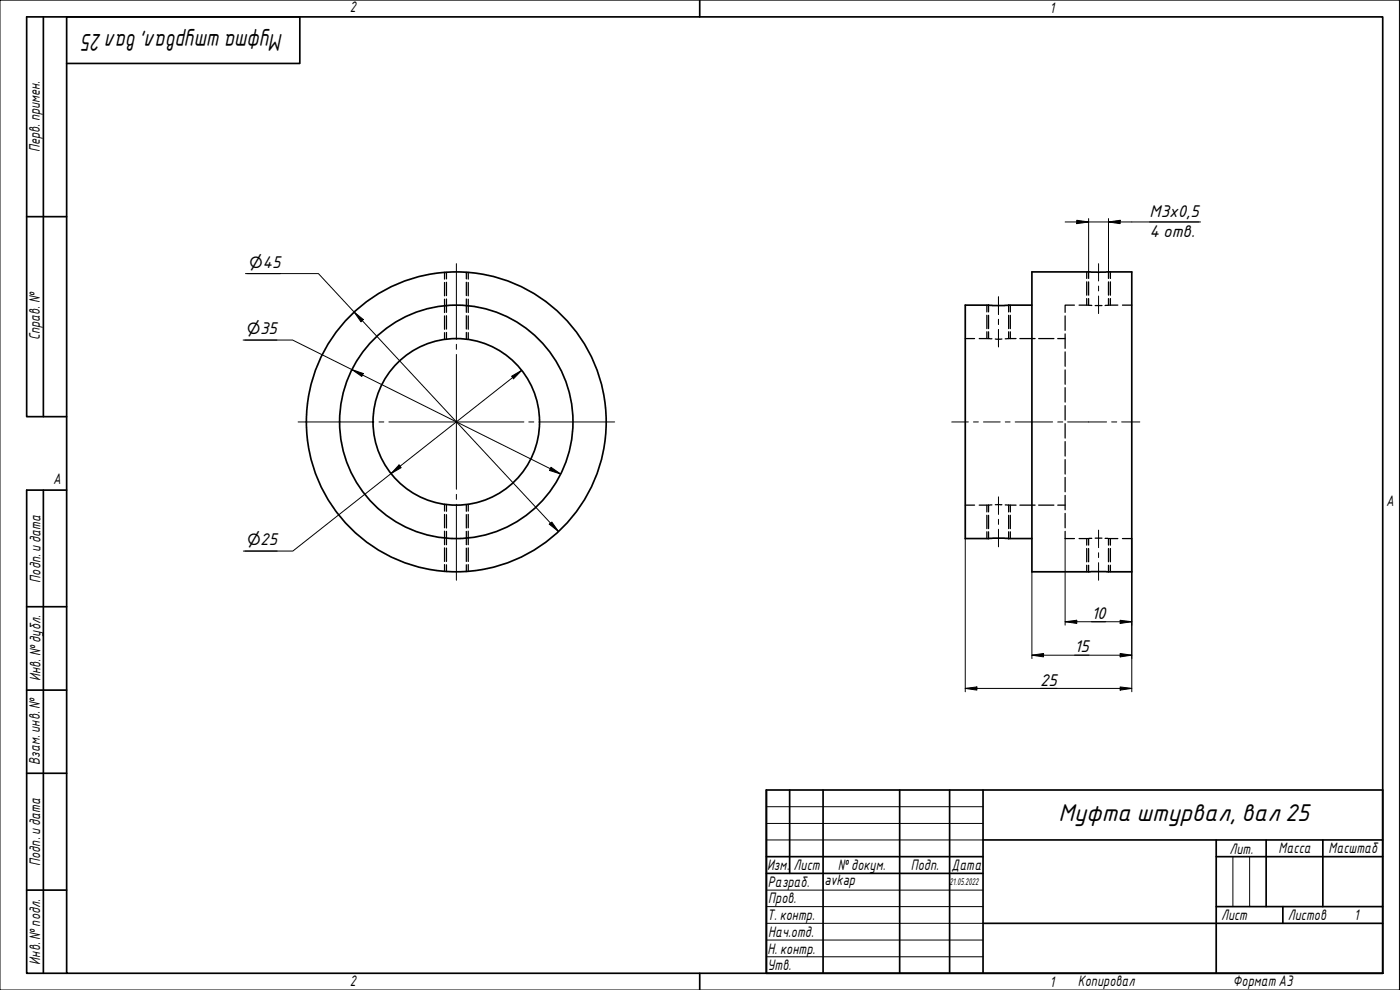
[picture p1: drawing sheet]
<svg xmlns="http://www.w3.org/2000/svg" width="420mm" height="297mm" viewBox="0 0 420 297" stroke-linecap="round" stroke-linejoin="round" font-family="sans-serif">
<g fill="none" stroke="#000" stroke-width=".51">
<path d="M309.7 91.6h-20v70h20M309.7 81.6h30v90h-30z"/>
<circle cx="136.9" cy="126.6" r="25"/>
<circle cx="136.9" cy="126.6" r="35"/>
<circle cx="136.9" cy="126.6" r="45"/>
</g>
<g fill="none" stroke="#000" stroke-width=".38">
<path d="M133.4 81.7v2M133.4 84.8v4M133.4 89.8v4M133.4 94.8v4M133.4 99.8v2M134 81.7v2M134 84.7v4M134 89.7v4M134 94.7v4M134 99.7v2.1M140 81.7v2M140 84.7v4"/>
<path d="M140 89.7v4M140 94.7v4M140 99.7v2.1M140.5 81.7v2M140.5 84.8v4M140.5 89.8v4M140.5 94.8v4M140.5 99.8v2M296.2 91.6v2M296.2 94.6v4M296.2 99.6v2M296.7 91.6v2"/>
<path d="M296.7 94.6v4M296.7 99.6v2M302.7 91.6v2M302.7 94.6v4M302.7 99.6v2M303.2 91.6v2M303.2 94.6v4M303.2 99.6v2M319.7 94.8v4.3M322.5 91.6h-2.8v2.1M323.8 91.6h2.9M326.1 81.6v2"/>
<path d="M326.1 84.6v4M326.1 89.6v2M326.7 91.6l1 .1M326.7 81.6v2M326.7 84.6v4M326.7 89.6v2M328.7 91.7h2M332.7 91.6l-1 .1M332.7 81.6v2M332.7 84.6v4M332.7 89.6v2M332.7 91.6h2.8"/>
<path d="M333.2 81.6v2M333.2 84.6v4M333.2 89.6v2M336.9 91.6h2.8M289.7 101.6h2.8M293.9 101.6h2.8M296.7 101.6h1M298.7 101.7h2M302.7 101.6h-1M302.7 101.6h2.2M306.1 101.6h4.5M311.7 101.6h4.6"/>
<path d="M317.4 101.6h2.3M319.7 100.2v4.3M319.7 105.6v4.3M319.7 111v4.3M319.7 116.3v4.3M319.7 121.7v4.3M319.7 127.1v4.3M319.7 132.5v4.3M319.7 137.9v4.3M133.4 151.3v2M133.4 154.4v4M133.4 159.4v4"/>
<path d="M134 151.4v2M134 154.4v4M134 159.4v4M140 151.4v2M140 154.4v4M140 159.4v4M140.5 151.3v2M140.5 154.4v4M140.5 159.4v4M289.7 151.6h2.8M293.9 151.6h2.8M296.2 151.6v2"/>
<path d="M296.2 154.6v4M296.2 159.6v2M296.7 151.6v2M296.7 154.6v4M296.7 159.6v2M297.7 151.5l-1 .1M298.7 151.4h2M301.7 151.5l1 .1M302.7 151.6v2M302.7 154.6v4M302.7 159.6v2M302.7 151.6h2.2"/>
<path d="M303.2 151.6v2M303.2 154.6v4M303.2 159.6v2M306.1 151.6h4.5M311.7 151.6h4.6M317.4 151.6h2.3M319.7 143.2v4.4M319.7 148.6v4.4M319.7 154v4.4M319.7 159.4v2.2h2.8M133.4 164.4v4.1M133.4 169.4v2"/>
<path d="M134 164.5v4M134 169.5v2M140 164.5v4M140 169.5v2M140.5 164.4v4.1M140.5 169.4v2M323.8 161.6h2.9M326.1 161.6v2M326.1 164.6v4M326.1 169.6v2M326.7 161.6v2M326.7 164.6v4"/>
<path d="M326.7 169.6v2M327.7 161.5l-1 .1M328.7 161.5h2M331.7 161.5l1 .1M332.7 161.6v2M332.7 164.6v4M332.7 169.6v2M332.7 161.6h2.8M333.2 161.6v2M333.2 164.6v4M333.2 169.6v2M336.9 161.6h2.8"/>
</g>
<path d="M20 5.1h395v286.9h-395zM210 0v5.1M210 292v5" fill="none" stroke="#000" stroke-width=".51"/>
<path d="M0 0h420v297h-420z" fill="none" stroke="#000" stroke-width=".3"/>
<g fill="none" stroke="#000" stroke-width=".51">
<path d="M230 237h185v55h-185zM237 237v25.1M247 237v55M270 237v55M285 237v55M295 237v55M230 257h65M295 252h120M365 257h50M365 252v40M380 252v20M397 252v20"/>
<path d="M230 262.1h65M295 277h120M365 272h50M385 272v5"/>
</g>
<path d="M230 242h65M230 247.1h65M230 252h65M370 257v15M375 257v15M230 267.1h65M230 272h65M230 277h65M230 282.1h65M230 287.1h65" fill="none" stroke="#000" stroke-width=".3"/>
<path d="M13 5.1v119.9M20 19h70v-13.9h-82v119.9h12M8 65h12M13 147.1v144.9M20 147.1h-12v144.9h12M8 182h12M8 207.1h12M8 232h12M8 267.1h12" fill="none" stroke="#000" stroke-width=".51"/>
<path d="M137 79.1v22.7M137 103.3v1.5M137 106.3v40.5M89.5 126.6h22.7M113.7 126.6h1.5M116.7 126.6h40.5M158.7 126.6h1.5M161.7 126.6h22.8M137 148.3v1.5M137 151.3v22.8" fill="none" stroke="#000" stroke-width=".3"/>
<g fill="none" stroke="#000" stroke-width=".3">
<path d="M329.7 79.1v5.2M299.7 89.1v5.2M299.7 95.8v1.5M299.7 98.9v5.2M329.7 85.8v1.5M329.7 88.8v5.3M285.6 126.6h5M292.2 126.6h1.4M295.1 126.6h5.1M301.7 126.6h1.4M304.7 126.6h11.2M317.4 126.6h1.6"/>
<path d="M320.4 126.6h11.7M333.6 126.6h1.6M336.6 126.6h5.5M299.7 149.1v5.3M299.7 155.8v1.5M299.7 158.8v5.3M329.7 159.1v5.2M329.7 165.8v1.5M329.7 168.8v5.3"/>
</g>
<g fill="none" stroke="#000" stroke-width=".3">
<path d="M319.7 66.6h40.6M323.2 66.1l3.5 .5-3.5 .5zM326.7 65.6v16M332.7 66.6l3.5-.5v1zM332.7 65.6v16M73.7 82.1h21.9l72 77.4M74.2 82.1h10M106.3 93.6l2.7 2.3-.7 .7zM73 102h14.8l80.5 40.2M73.5 102h9.6M105.7 110.9l3.3 1.2-.4 .9zM153.5 112.9l3.1-1.8-2.5 2.6z"/>
<path d="M156.6 111.1l-68.7 54.2h-14.9M119.8 139.5l.6 .8-3.1 1.8zM164.8 157.3l.8-.7 2 2.9zM165.4 140.2l2.9 2-3.4-1.1zM73.5 165.3h9.7M289.7 161.6v46M309.7 171.6v26M319.7 161.6v26M339.7 161.6v46M309.7 196.6l3.5-.5v1zM309.7 196.6h30M319.7 186.5l3.5-.4v1z"/>
<path d="M319.7 186.5h20M336.2 186.1l3.5 .4-3.5 .6zM336.2 196.1l3.5 .5-3.5 .5zM289.7 206.6l3.5-.5v1zM289.7 206.6h50M336.2 206.1l3.5 .5-3.5 .5z"/>
</g>
<g fill="#000">
<path d="M323.2 66.1l3.5 .5-3.5 .5z" fill-rule="evenodd"/>
<path d="M332.7 66.6l3.5-.5v1z" fill-rule="evenodd"/>
<path d="M106.3 93.6l2.7 2.3-.7 .7z" fill-rule="evenodd"/>
<path d="M105.7 110.9l3.3 1.2-.4 .9z" fill-rule="evenodd"/>
<path d="M153.5 112.9l3.1-1.8-2.5 2.6z" fill-rule="evenodd"/>
<path d="M119.8 139.5l.6 .8-3.1 1.8z" fill-rule="evenodd"/>
<path d="M164.8 157.3l.8-.7 2 2.9z" fill-rule="evenodd"/>
<path d="M165.4 140.2l2.9 2-3.4-1.1z" fill-rule="evenodd"/>
<path d="M309.7 196.6l3.5-.5v1z" fill-rule="evenodd"/>
<path d="M319.7 186.5l3.5-.4v1z" fill-rule="evenodd"/>
<path d="M336.2 186.1l3.5 .4-3.5 .6z" fill-rule="evenodd"/>
<path d="M336.2 196.1l3.5 .5-3.5 .5z" fill-rule="evenodd"/>
<path d="M289.7 206.6l3.5-.5v1z" fill-rule="evenodd"/>
<path d="M336.2 206.1l3.5 .5-3.5 .5z" fill-rule="evenodd"/>
</g>
<g font-size="7">
<text x="85" y="10.3" transform="rotate(180 85 10.3)">Муфта штурвал, вал25</text>
<text x="317.7" y="246.2">Муфта штурвал, вал 25</text>
</g>
<g font-size="4.9">
<text x="345" y="65">М3х0,5</text>
<text x="345" y="71">4 отв.</text>
<text x="74.2" y="80.4">⌀45</text>
<text x="73.5" y="100.3">⌀35</text>
<text x="73.5" y="163.6">⌀25</text>
<text x="327.5" y="185.7">10</text>
<text x="322.5" y="195.7">15</text>
<text x="312.2" y="205.7">25</text>
</g>
<g font-size="4.4">
<text x="105" y="3.7">2</text>
<text x="315" y="3.8">1</text>
<text x="11.9" y="45.6" transform="rotate(-90 11.9 45.6)">Перв. примен.</text>
<text x="12" y="102.2" transform="rotate(-90 12 102.2)">Справ. №</text>
<text x="16" y="145.2">A</text>
<text x="416" y="151.7">A</text>
<text x="12.2" y="174.8" transform="rotate(-90 12.2 174.8)">Подп. идата</text>
<text x="12.2" y="204.3" transform="rotate(-90 12.2 204.3)">Инв. №дубл.</text>
<text x="12" y="229.5" transform="rotate(-90 12 229.5)">Взам. инв. №</text>
<text x="369" y="256.1">Лит.</text>
<text x="383.7" y="256.1">Масса</text>
<text x="398.7" y="256.1">Масштаб</text>
<text x="12.1" y="259.8" transform="rotate(-90 12.1 259.8)">Подп. идата</text>
<text x="230.2" y="261.1">Изм.</text>
<text x="238.2" y="261.1">Лист</text>
<text x="251.5" y="261">№докум.</text>
<text x="273.4" y="261.2">Подп.</text>
<text x="285.6" y="261.2">Дата</text>
<text x="230.4" y="266.1">Разраб.</text>
<text x="247.4" y="265.7">avkap</text>
<text x="230.6" y="271.1">Пров.</text>
<text x="230.3" y="276.1">Т. контр.</text>
<text x="230.5" y="281.1">Нач.отд.</text>
<text x="366.5" y="276.1">Лист</text>
<text x="386.5" y="276.1">Листов</text>
<text x="406.4" y="276">1</text>
<text x="230.4" y="286.1">Н. контр.</text>
<text x="12.1" y="289.4" transform="rotate(-90 12.1 289.4)">Инв. №подл.</text>
<text x="230.3" y="291.1">Утв.</text>
<text x="105" y="295.9">2</text>
<text x="315" y="296.1">1</text>
<text x="323.5" y="295.8">Копировал</text>
<text x="370" y="295.8">Формат А3</text>
</g>
<text font-size="2.8" x="285" y="265.5">21.05.2022</text>
</svg>
